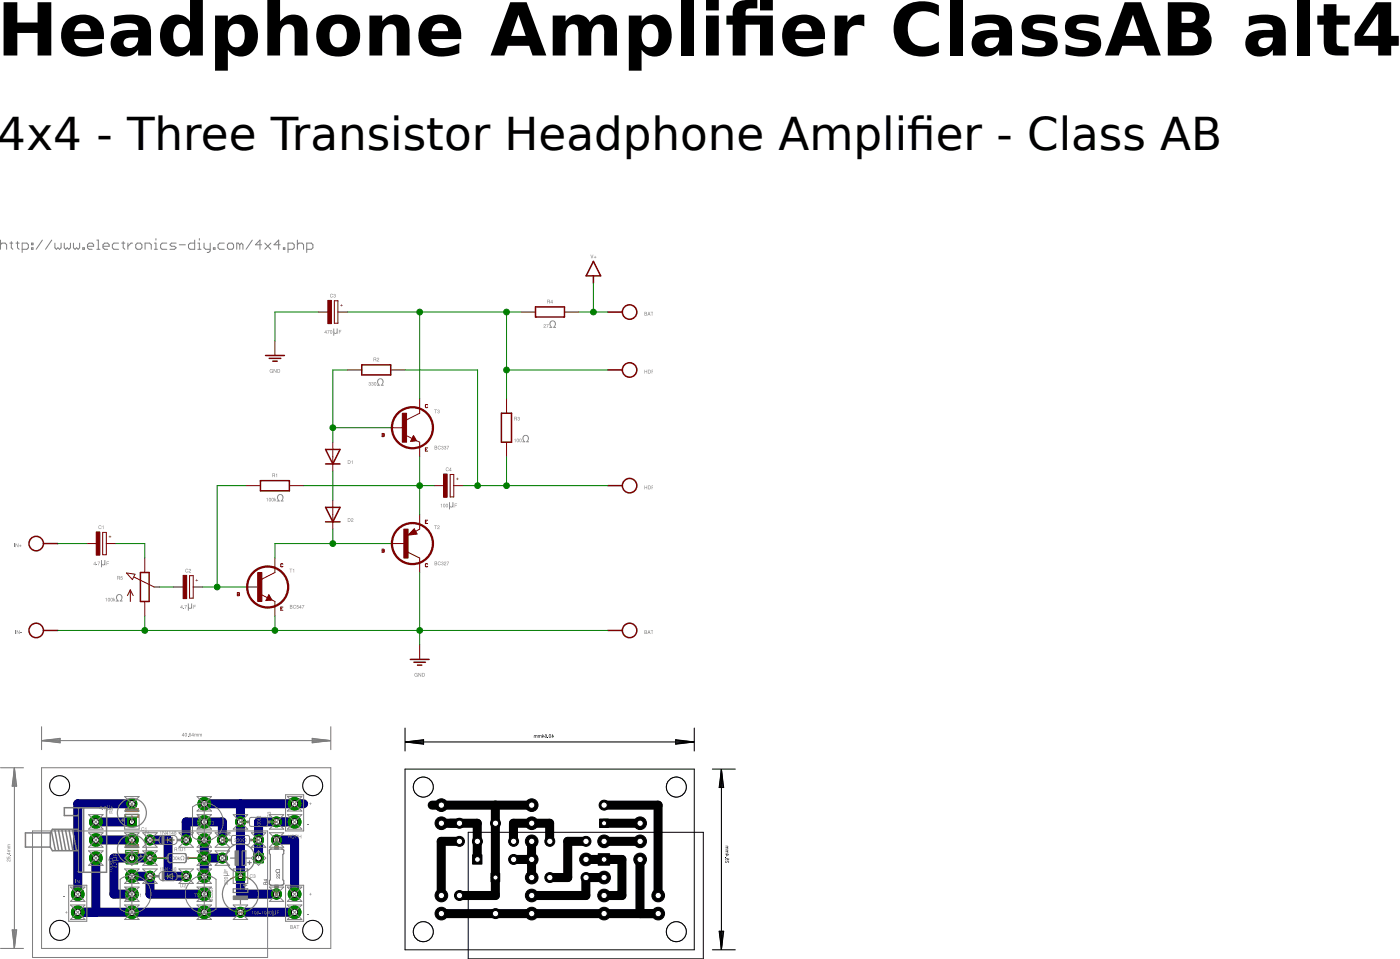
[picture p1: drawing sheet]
<?xml version="1.0" encoding="utf-8"?>
<!DOCTYPE eagle SYSTEM "eagle.dtd">
<eagle version="7.2.0">
<drawing>
<settings>
<setting alwaysvectorfont="no"/>
<setting verticaltext="up"/>
</settings>
<grid distance="0.1" unitdist="inch" unit="inch" style="lines" multiple="1" display="yes" altdistance="2" altunitdist="inch" altunit="inch"/>
<schematic xreflabel="%F%N/%S" xrefpart="/%S.%C%R">
<libraries>
<library name="t">
<symbols>
<symbol name="NPN">
<wire x1="2.54" y1="2.54" x2="0.0635" y2="1.30175" width="0.1524" layer="94"/>
<wire x1="1.4605" y1="-1.36525" x2="1.9685" y2="-2.25425" width="0.1524" layer="94"/>
<wire x1="1.9685" y1="-2.25425" x2="0.9525" y2="-2.38125" width="0.1524" layer="94"/>
<wire x1="0.9525" y1="-2.38125" x2="1.4605" y2="-1.36525" width="0.1524" layer="94"/>
<wire x1="2.54" y1="-2.54" x2="1.9685" y2="-2.25425" width="0.1524" layer="94"/>
<wire x1="1.9685" y1="-2.25425" x2="0.308" y2="-1.424" width="0.1524" layer="94"/>
<wire x1="1.2065" y1="-2.25425" x2="1.778" y2="-2.19075" width="0.3048" layer="94"/>
<wire x1="1.778" y1="-2.19075" x2="1.4605" y2="-1.61925" width="0.3048" layer="94"/>
<wire x1="1.4605" y1="-1.61925" x2="1.2065" y2="-2.12725" width="0.254" layer="94"/>
<wire x1="1.2065" y1="-2.12725" x2="1.5875" y2="-2.12725" width="0.254" layer="94"/>
<wire x1="1.5875" y1="-2.12725" x2="1.4605" y2="-1.87325" width="0.254" layer="94"/>
<text x="5.08" y="2.54" size="1.27" layer="95" ratio="10">&gt;NAME</text>
<text x="5.08" y="-2.54" size="1.27" layer="96" ratio="10" align="top-left">&gt;VALUE</text>
<rectangle x1="-0.508" y1="-2.54" x2="0.254" y2="2.54" layer="94"/>
<pin name="B" x="-2.54" y="0" visible="off" length="short" direction="pas" swaplevel="1"/>
<pin name="E" x="2.54" y="-5.08" visible="off" length="short" direction="pas" swaplevel="3" rot="R90"/>
<pin name="C" x="2.54" y="5.08" visible="off" length="short" direction="pas" swaplevel="2" rot="R270"/>
<circle x="1.27" y="0" radius="3.5921" width="0.381" layer="94"/>
<text x="3.81" y="-3.81" size="0.6096" layer="94" font="vector" align="center">E</text>
<text x="3.81" y="3.81" size="0.6096" layer="94" font="vector" align="center">C</text>
<text x="-3.81" y="-1.27" size="0.6096" layer="94" font="vector" align="center">B</text>
</symbol>
<symbol name="PNP">
<wire x1="2.0861" y1="1.6779" x2="1.5781" y2="2.5941" width="0.1524" layer="94"/>
<wire x1="1.5781" y1="2.5941" x2="0.5159" y2="1.478" width="0.1524" layer="94"/>
<wire x1="0.5159" y1="1.478" x2="2.0861" y2="1.6779" width="0.1524" layer="94"/>
<wire x1="2.54" y1="2.54" x2="1.808" y2="2.1239" width="0.1524" layer="94"/>
<wire x1="2.54" y1="-2.54" x2="0.508" y2="-1.524" width="0.1524" layer="94"/>
<wire x1="1.905" y1="1.778" x2="1.524" y2="2.413" width="0.254" layer="94"/>
<wire x1="1.524" y1="2.413" x2="0.762" y2="1.651" width="0.254" layer="94"/>
<wire x1="0.762" y1="1.651" x2="1.778" y2="1.778" width="0.254" layer="94"/>
<wire x1="1.778" y1="1.778" x2="1.524" y2="2.159" width="0.254" layer="94"/>
<wire x1="1.524" y1="2.159" x2="1.143" y2="1.905" width="0.254" layer="94"/>
<wire x1="1.143" y1="1.905" x2="1.524" y2="1.905" width="0.254" layer="94"/>
<text x="5.08" y="2.54" size="1.27" layer="95" ratio="10">&gt;NAME</text>
<text x="5.08" y="-2.54" size="1.27" layer="96" ratio="10" align="top-left">&gt;VALUE</text>
<rectangle x1="-0.254" y1="-2.54" x2="0.508" y2="2.54" layer="94"/>
<pin name="B" x="-2.54" y="0" visible="off" length="short" direction="pas"/>
<pin name="E" x="2.54" y="5.08" visible="off" length="short" direction="pas" rot="R270"/>
<pin name="C" x="2.54" y="-5.08" visible="off" length="short" direction="pas" rot="R90"/>
<circle x="1.27" y="0" radius="3.5921" width="0.381" layer="94"/>
<text x="3.81" y="-3.81" size="0.6096" layer="94" font="vector" align="center">C</text>
<text x="3.81" y="3.81" size="0.6096" layer="94" font="vector" align="center">E</text>
<text x="-3.81" y="-1.27" size="0.6096" layer="94" font="vector" align="center">B</text>
</symbol>
</symbols>
<devicesets>
<deviceset name="BC337" prefix="T">
<gates>
<gate name="1" symbol="NPN" x="-2.54" y="0"/>
</gates>
<devices>
<device name="CBE" package="TO92-CBE">
<connects>
<connect gate="1" pin="B" pad="2"/>
<connect gate="1" pin="C" pad="1"/>
<connect gate="1" pin="E" pad="3"/>
</connects>
<technologies>
<technology name=""/>
</technologies>
</device>
<device name="CBE-A" package="TO92-CBE-A">
<connects>
<connect gate="1" pin="B" pad="2"/>
<connect gate="1" pin="C" pad="1"/>
<connect gate="1" pin="E" pad="3"/>
</connects>
<technologies>
<technology name=""/>
</technologies>
</device>
</devices>
</deviceset>
<deviceset name="BC547" prefix="T" uservalue="yes">
<gates>
<gate name="1" symbol="NPN" x="0" y="0"/>
</gates>
<devices>
<device name="-TO92-CBE" package="TO92-CBE">
<connects>
<connect gate="1" pin="B" pad="2"/>
<connect gate="1" pin="C" pad="1"/>
<connect gate="1" pin="E" pad="3"/>
</connects>
<technologies>
<technology name=""/>
</technologies>
</device>
<device name="-A" package="TO92-CBE-A">
<connects>
<connect gate="1" pin="B" pad="2"/>
<connect gate="1" pin="C" pad="1"/>
<connect gate="1" pin="E" pad="3"/>
</connects>
<technologies>
<technology name=""/>
</technologies>
</device>
<device name="" package="TO92">
<connects>
<connect gate="1" pin="B" pad="2"/>
<connect gate="1" pin="C" pad="1"/>
<connect gate="1" pin="E" pad="3"/>
</connects>
<technologies>
<technology name=""/>
</technologies>
</device>
</devices>
</deviceset>
<deviceset name="BC327">
<gates>
<gate name="1" symbol="PNP" x="-2.54" y="0"/>
</gates>
<devices>
<device name="" package="TO92">
<connects>
<connect gate="1" pin="B" pad="2"/>
<connect gate="1" pin="C" pad="1"/>
<connect gate="1" pin="E" pad="3"/>
</connects>
<technologies>
<technology name=""/>
</technologies>
</device>
</devices>
</deviceset>
</devicesets>
</library>
<library name="d">
<symbols>
<symbol name="D">
<pin name="A" x="0" y="-2.54" visible="off" length="short" direction="pas" rot="R90"/>
<pin name="C" x="0" y="2.54" visible="off" length="short" direction="pas" rot="R270"/>
<text x="-2.54" y="0" size="1.27" layer="95" align="bottom-right">&gt;NAME</text>
<text x="-2.54" y="-2.286" size="1.27" layer="96" align="bottom-right">&gt;VALUE</text>
<wire x1="1.27" y1="-1.27" x2="0" y2="1.27" width="0.254" layer="94"/>
<wire x1="0" y1="1.27" x2="-1.27" y2="-1.27" width="0.254" layer="94"/>
<wire x1="-1.27" y1="1.27" x2="0" y2="1.27" width="0.254" layer="94"/>
<wire x1="-1.27" y1="-1.27" x2="1.27" y2="-1.27" width="0.254" layer="94"/>
<wire x1="0" y1="1.27" x2="1.27" y2="1.27" width="0.254" layer="94"/>
</symbol>
</symbols>
<devicesets>
<deviceset name="1N4148" prefix="D">
<gates>
<gate name="1" symbol="D" x="0" y="0"/>
</gates>
<devices>
<device name="35-7" package="DO35-7">
<connects>
<connect gate="1" pin="A" pad="A"/>
<connect gate="1" pin="C" pad="C"/>
</connects>
<technologies>
<technology name=""/>
</technologies>
</device>
<device name="35-10" package="DO35-10">
<connects>
<connect gate="1" pin="A" pad="A"/>
<connect gate="1" pin="C" pad="C"/>
</connects>
<technologies>
<technology name=""/>
</technologies>
</device>
<device name="35-2.54" package="DO35-2_54">
<connects>
<connect gate="1" pin="A" pad="A"/>
<connect gate="1" pin="C" pad="C"/>
</connects>
<technologies>
<technology name=""/>
</technologies>
</device>
<device name="35-2.54A" package="DO35-2_54A">
<connects>
<connect gate="1" pin="A" pad="A"/>
<connect gate="1" pin="C" pad="C"/>
</connects>
<technologies>
<technology name=""/>
</technologies>
</device>
<device name="34-12" package="DO34-12">
<connects>
<connect gate="1" pin="A" pad="A"/>
<connect gate="1" pin="C" pad="C"/>
</connects>
<technologies>
<technology name=""/>
</technologies>
</device>
<device name="34-5" package="DO34-5">
<connects>
<connect gate="1" pin="A" pad="A"/>
<connect gate="1" pin="C" pad="C"/>
</connects>
<technologies>
<technology name=""/>
</technologies>
</device>
<device name="34-7" package="DO34-7">
<connects>
<connect gate="1" pin="A" pad="A"/>
<connect gate="1" pin="C" pad="C"/>
</connects>
<technologies>
<technology name=""/>
</technologies>
</device>
<device name="34-2,5" package="DO34-2,5">
<connects>
<connect gate="1" pin="A" pad="A"/>
<connect gate="1" pin="C" pad="C"/>
</connects>
<technologies>
<technology name=""/>
</technologies>
</device>
<device name="34-2,5-A" package="DO34-2,5-A">
<connects>
<connect gate="1" pin="A" pad="A"/>
<connect gate="1" pin="C" pad="C"/>
</connects>
<technologies>
<technology name=""/>
</technologies>
</device>
<device name="34-10" package="DO34-10">
<connects>
<connect gate="1" pin="A" pad="A"/>
<connect gate="1" pin="C" pad="C"/>
</connects>
<technologies>
<technology name=""/>
</technologies>
</device>
<device name="34-7V" package="DO34-7V">
<connects>
<connect gate="1" pin="A" pad="A"/>
<connect gate="1" pin="C" pad="C"/>
</connects>
<technologies>
<technology name=""/>
</technologies>
</device>
<device name="34-5V" package="DO34-5V">
<connects>
<connect gate="1" pin="A" pad="A"/>
<connect gate="1" pin="C" pad="C"/>
</connects>
<technologies>
<technology name=""/>
</technologies>
</device>
<device name="34-10V" package="DO34-10V">
<connects>
<connect gate="1" pin="A" pad="A"/>
<connect gate="1" pin="C" pad="C"/>
</connects>
<technologies>
<technology name=""/>
</technologies>
</device>
<device name="34-12V" package="DO34-12V">
<connects>
<connect gate="1" pin="A" pad="A"/>
<connect gate="1" pin="C" pad="C"/>
</connects>
<technologies>
<technology name=""/>
</technologies>
</device>
<device name="OA79" package="OA79-18">
<connects>
<connect gate="1" pin="A" pad="A"/>
<connect gate="1" pin="C" pad="C"/>
</connects>
<technologies>
<technology name=""/>
</technologies>
</device>
<device name="-7-10" package="DO7-10">
<connects>
<connect gate="1" pin="A" pad="A"/>
<connect gate="1" pin="C" pad="C"/>
</connects>
<technologies>
<technology name=""/>
</technologies>
</device>
<device name="-7-7" package="DO7-7">
<connects>
<connect gate="1" pin="A" pad="A"/>
<connect gate="1" pin="C" pad="C"/>
</connects>
<technologies>
<technology name=""/>
</technologies>
</device>
<device name="-7-5" package="DO7-5">
<connects>
<connect gate="1" pin="A" pad="A"/>
<connect gate="1" pin="C" pad="C"/>
</connects>
<technologies>
<technology name=""/>
</technologies>
</device>
<device name="-34-18" package="DO34-18">
<connects>
<connect gate="1" pin="A" pad="A"/>
<connect gate="1" pin="C" pad="C"/>
</connects>
<technologies>
<technology name=""/>
</technologies>
</device>
<device name="34-20" package="DO34-15">
<connects>
<connect gate="1" pin="A" pad="A"/>
<connect gate="1" pin="C" pad="C"/>
</connects>
<technologies>
<technology name=""/>
</technologies>
</device>
</devices>
</deviceset>
</devicesets>
</library>
<library name="r">
<symbols>
<symbol name="R-1">
<text x="0" y="1.4986" size="1.27" layer="95" align="bottom-center">&gt;NAME</text>
<pin name="2" x="5.08" y="0" visible="off" length="short" direction="pas" swaplevel="1" rot="R180"/>
<pin name="1" x="-5.08" y="0" visible="off" length="short" direction="pas" swaplevel="1"/>
<wire x1="-2.54" y1="-0.889" x2="2.54" y2="-0.889" width="0.254" layer="94"/>
<wire x1="2.54" y1="0.889" x2="-2.54" y2="0.889" width="0.254" layer="94"/>
<wire x1="2.54" y1="-0.889" x2="2.54" y2="0.889" width="0.254" layer="94"/>
<wire x1="-2.54" y1="-0.889" x2="-2.54" y2="0.889" width="0.254" layer="94"/>
<text x="0" y="-1.4986" size="1.27" layer="96" rot="R180" align="bottom-center">&gt;VALUE</text>
</symbol>
<symbol name="R">
<pin name="1" x="0" y="5.08" visible="off" length="short" direction="pas" swaplevel="1" rot="R270"/>
<pin name="2" x="0" y="-5.08" visible="off" length="short" direction="pas" swaplevel="1" rot="R90"/>
<wire x1="0.889" y1="-2.54" x2="0.889" y2="2.54" width="0.254" layer="94"/>
<wire x1="-0.889" y1="2.54" x2="-0.889" y2="-2.54" width="0.254" layer="94"/>
<wire x1="0.889" y1="2.54" x2="-0.889" y2="2.54" width="0.254" layer="94"/>
<wire x1="0.889" y1="-2.54" x2="-0.889" y2="-2.54" width="0.254" layer="94"/>
<text x="-1.27" y="1.27" size="1.27" layer="95" align="bottom-right">&gt;NAME</text>
<text x="-1.27" y="-1.27" size="1.27" layer="96" align="top-right">&gt;VALUE</text>
</symbol>
<symbol name="POT">
<wire x1="-0.762" y1="2.54" x2="-0.762" y2="-2.54" width="0.254" layer="94"/>
<wire x1="0.762" y1="-2.54" x2="0.762" y2="2.54" width="0.254" layer="94"/>
<wire x1="2.54" y1="0" x2="1.651" y2="0" width="0.1524" layer="94"/>
<wire x1="0.762" y1="2.54" x2="-0.762" y2="2.54" width="0.254" layer="94"/>
<wire x1="-0.762" y1="-2.54" x2="0.762" y2="-2.54" width="0.254" layer="94"/>
<wire x1="-2.54" y1="-2.54" x2="-2.54" y2="-0.508" width="0.1524" layer="94"/>
<wire x1="-2.54" y1="-0.508" x2="-3.048" y2="-1.524" width="0.1524" layer="94"/>
<wire x1="-2.54" y1="-0.508" x2="-2.032" y2="-1.524" width="0.1524" layer="94"/>
<text x="2.54" y="2.54" size="1.27" layer="95" align="top-left">&gt;NAME</text>
<text x="2.54" y="-2.54" size="1.27" layer="96">&gt;VALUE</text>
<pin name="A" x="0" y="-5.08" visible="off" length="short" direction="pas" rot="R90"/>
<pin name="E" x="0" y="5.08" visible="off" length="short" direction="pas" rot="R270"/>
<pin name="S" x="2.54" y="0" visible="off" length="point" direction="pas" rot="R180"/>
<wire x1="1.651" y1="0" x2="-1.8796" y2="1.7526" width="0.1524" layer="94"/>
<wire x1="-2.1597" y1="1.2939" x2="-3.1989" y2="2.4495" width="0.1524" layer="94"/>
<wire x1="-3.1989" y1="2.4495" x2="-1.7018" y2="2.2352" width="0.1524" layer="94"/>
<wire x1="-2.1597" y1="1.2939" x2="-1.7018" y2="2.2352" width="0.1524" layer="94"/>
</symbol>
</symbols>
<devicesets>
<deviceset name="R-H" prefix="R" uservalue="yes">
<gates>
<gate name="1" symbol="R-1" x="0" y="0"/>
</gates>
<devices>
<device name="0202/10" package="0202/10">
<connects>
<connect gate="1" pin="1" pad="1"/>
<connect gate="1" pin="2" pad="2"/>
</connects>
<technologies>
<technology name=""/>
</technologies>
</device>
<device name="0202/10-V" package="0202/10-V">
<connects>
<connect gate="1" pin="1" pad="1"/>
<connect gate="1" pin="2" pad="2"/>
</connects>
<technologies>
<technology name=""/>
</technologies>
</device>
<device name="0202/12" package="0202/12">
<connects>
<connect gate="1" pin="1" pad="1"/>
<connect gate="1" pin="2" pad="2"/>
</connects>
<technologies>
<technology name=""/>
</technologies>
</device>
<device name="0202/15" package="0202/15">
<connects>
<connect gate="1" pin="1" pad="1"/>
<connect gate="1" pin="2" pad="2"/>
</connects>
<technologies>
<technology name=""/>
</technologies>
</device>
<device name="0204/10" package="0204/10">
<connects>
<connect gate="1" pin="1" pad="1"/>
<connect gate="1" pin="2" pad="2"/>
</connects>
<technologies>
<technology name=""/>
</technologies>
</device>
<device name="0204/10-V" package="0204/10-V">
<connects>
<connect gate="1" pin="1" pad="1"/>
<connect gate="1" pin="2" pad="2"/>
</connects>
<technologies>
<technology name=""/>
</technologies>
</device>
<device name="0204/7" package="0204/7">
<connects>
<connect gate="1" pin="1" pad="1"/>
<connect gate="1" pin="2" pad="2"/>
</connects>
<technologies>
<technology name=""/>
</technologies>
</device>
<device name="0204/7-V" package="0204/7-V">
<connects>
<connect gate="1" pin="1" pad="1"/>
<connect gate="1" pin="2" pad="2"/>
</connects>
<technologies>
<technology name=""/>
</technologies>
</device>
<device name="0202/7-V" package="0202/7-V">
<connects>
<connect gate="1" pin="1" pad="1"/>
<connect gate="1" pin="2" pad="2"/>
</connects>
<technologies>
<technology name=""/>
</technologies>
</device>
<device name="0202/5" package="0202/5">
<connects>
<connect gate="1" pin="1" pad="1"/>
<connect gate="1" pin="2" pad="2"/>
</connects>
<technologies>
<technology name=""/>
</technologies>
</device>
<device name="0202/5-V" package="0202/5-V">
<connects>
<connect gate="1" pin="1" pad="1"/>
<connect gate="1" pin="2" pad="2"/>
</connects>
<technologies>
<technology name=""/>
</technologies>
</device>
<device name="0202/7" package="0202/7">
<connects>
<connect gate="1" pin="1" pad="1"/>
<connect gate="1" pin="2" pad="2"/>
</connects>
<technologies>
<technology name=""/>
</technologies>
</device>
<device name="0204/2-V" package="0204V">
<connects>
<connect gate="1" pin="1" pad="1"/>
<connect gate="1" pin="2" pad="2"/>
</connects>
<technologies>
<technology name=""/>
</technologies>
</device>
<device name="-V" package="0204V">
<connects>
<connect gate="1" pin="1" pad="1"/>
<connect gate="1" pin="2" pad="2"/>
</connects>
<technologies>
<technology name=""/>
</technologies>
</device>
<device name="-V-X" package="0204V">
<connects>
<connect gate="1" pin="1" pad="2"/>
<connect gate="1" pin="2" pad="1"/>
</connects>
<technologies>
<technology name=""/>
</technologies>
</device>
</devices>
</deviceset>
<deviceset name="R" prefix="R" uservalue="yes">
<gates>
<gate name="1" symbol="R" x="0" y="0"/>
</gates>
<devices>
<device name="0204/5" package="0204/5">
<connects>
<connect gate="1" pin="1" pad="2"/>
<connect gate="1" pin="2" pad="1"/>
</connects>
<technologies>
<technology name=""/>
</technologies>
</device>
<device name="0204/7" package="0204/7">
<connects>
<connect gate="1" pin="1" pad="2"/>
<connect gate="1" pin="2" pad="1"/>
</connects>
<technologies>
<technology name=""/>
</technologies>
</device>
<device name="0204V" package="0204V">
<connects>
<connect gate="1" pin="1" pad="2"/>
<connect gate="1" pin="2" pad="1"/>
</connects>
<technologies>
<technology name=""/>
</technologies>
</device>
<device name="0207/10" package="0207/10">
<connects>
<connect gate="1" pin="1" pad="2"/>
<connect gate="1" pin="2" pad="1"/>
</connects>
<technologies>
<technology name=""/>
</technologies>
</device>
<device name="0207/12" package="0207/12">
<connects>
<connect gate="1" pin="1" pad="2"/>
<connect gate="1" pin="2" pad="1"/>
</connects>
<technologies>
<technology name=""/>
</technologies>
</device>
<device name="0207/15" package="0207/15">
<connects>
<connect gate="1" pin="1" pad="2"/>
<connect gate="1" pin="2" pad="1"/>
</connects>
<technologies>
<technology name=""/>
</technologies>
</device>
<device name="0207/2V" package="0207/2V">
<connects>
<connect gate="1" pin="1" pad="2"/>
<connect gate="1" pin="2" pad="1"/>
</connects>
<technologies>
<technology name=""/>
</technologies>
</device>
<device name="0207/5V" package="0207/5V">
<connects>
<connect gate="1" pin="1" pad="2"/>
<connect gate="1" pin="2" pad="1"/>
</connects>
<technologies>
<technology name=""/>
</technologies>
</device>
<device name="0207/7" package="0207/7">
<connects>
<connect gate="1" pin="1" pad="2"/>
<connect gate="1" pin="2" pad="1"/>
</connects>
<technologies>
<technology name=""/>
</technologies>
</device>
<device name="0204/10" package="0204/10">
<connects>
<connect gate="1" pin="1" pad="2"/>
<connect gate="1" pin="2" pad="1"/>
</connects>
<technologies>
<technology name=""/>
</technologies>
</device>
<device name="0204/12" package="0204/12">
<connects>
<connect gate="1" pin="1" pad="2"/>
<connect gate="1" pin="2" pad="1"/>
</connects>
<technologies>
<technology name=""/>
</technologies>
</device>
<device name="0204/15" package="0204/15">
<connects>
<connect gate="1" pin="1" pad="2"/>
<connect gate="1" pin="2" pad="1"/>
</connects>
<technologies>
<technology name=""/>
</technologies>
</device>
<device name="0204/2V" package="0204/2V">
<connects>
<connect gate="1" pin="1" pad="2"/>
<connect gate="1" pin="2" pad="1"/>
</connects>
<technologies>
<technology name=""/>
</technologies>
</device>
<device name="0202/2V" package="0202/2V">
<connects>
<connect gate="1" pin="1" pad="2"/>
<connect gate="1" pin="2" pad="1"/>
</connects>
<technologies>
<technology name=""/>
</technologies>
</device>
<device name="0202/5" package="0202/5">
<connects>
<connect gate="1" pin="1" pad="2"/>
<connect gate="1" pin="2" pad="1"/>
</connects>
<technologies>
<technology name=""/>
</technologies>
</device>
<device name="0202/7" package="0202/7">
<connects>
<connect gate="1" pin="1" pad="2"/>
<connect gate="1" pin="2" pad="1"/>
</connects>
<technologies>
<technology name=""/>
</technologies>
</device>
<device name="0202/10" package="0202/10">
<connects>
<connect gate="1" pin="1" pad="2"/>
<connect gate="1" pin="2" pad="1"/>
</connects>
<technologies>
<technology name=""/>
</technologies>
</device>
<device name="0202V" package="0202V">
<connects>
<connect gate="1" pin="1" pad="2"/>
<connect gate="1" pin="2" pad="1"/>
</connects>
<technologies>
<technology name=""/>
</technologies>
</device>
<device name="0202/12" package="0202/12">
<connects>
<connect gate="1" pin="1" pad="2"/>
<connect gate="1" pin="2" pad="1"/>
</connects>
<technologies>
<technology name=""/>
</technologies>
</device>
<device name="0202/15" package="0202/15">
<connects>
<connect gate="1" pin="1" pad="2"/>
<connect gate="1" pin="2" pad="1"/>
</connects>
<technologies>
<technology name=""/>
</technologies>
</device>
<device name="0202/7-V" package="0202/7-V">
<connects>
<connect gate="1" pin="1" pad="2"/>
<connect gate="1" pin="2" pad="1"/>
</connects>
<technologies>
<technology name=""/>
</technologies>
</device>
<device name="0202/5-V" package="0202/5-V">
<connects>
<connect gate="1" pin="1" pad="2"/>
<connect gate="1" pin="2" pad="1"/>
</connects>
<technologies>
<technology name=""/>
</technologies>
</device>
<device name="0202/10-V" package="0202/10-V">
<connects>
<connect gate="1" pin="1" pad="2"/>
<connect gate="1" pin="2" pad="1"/>
</connects>
<technologies>
<technology name=""/>
</technologies>
</device>
<device name="0204/7-V" package="0204/7-V">
<connects>
<connect gate="1" pin="1" pad="2"/>
<connect gate="1" pin="2" pad="1"/>
</connects>
<technologies>
<technology name=""/>
</technologies>
</device>
<device name="0204/10-V" package="0204/10-V">
<connects>
<connect gate="1" pin="1" pad="1"/>
<connect gate="1" pin="2" pad="2"/>
</connects>
<technologies>
<technology name=""/>
</technologies>
</device>
<device name="0204/12-V" package="0204/12-V">
<connects>
<connect gate="1" pin="1" pad="2"/>
<connect gate="1" pin="2" pad="1"/>
</connects>
<technologies>
<technology name=""/>
</technologies>
</device>
</devices>
</deviceset>
<deviceset name="POT" prefix="R" uservalue="yes">
<gates>
<gate name="1" symbol="POT" x="0" y="0"/>
</gates>
<devices>
<device name="" package="POT">
<connects>
<connect gate="1" pin="A" pad="1"/>
<connect gate="1" pin="E" pad="3"/>
<connect gate="1" pin="S" pad="2"/>
</connects>
<technologies>
<technology name=""/>
</technologies>
</device>
<device name="-V" package="POT-V">
<connects>
<connect gate="1" pin="A" pad="A"/>
<connect gate="1" pin="E" pad="E"/>
<connect gate="1" pin="S" pad="S"/>
</connects>
<technologies>
<technology name=""/>
</technologies>
</device>
<device name="-P5" package="POT-P5">
<connects>
<connect gate="1" pin="A" pad="A"/>
<connect gate="1" pin="E" pad="E"/>
<connect gate="1" pin="S" pad="S"/>
</connects>
<technologies>
<technology name=""/>
</technologies>
</device>
<device name="-3P" package="CONN-3P">
<connects>
<connect gate="1" pin="A" pad="1"/>
<connect gate="1" pin="E" pad="3"/>
<connect gate="1" pin="S" pad="2"/>
</connects>
<technologies>
<technology name=""/>
</technologies>
</device>
</devices>
</deviceset>
</devicesets>
</library>
<library name="c">
<symbols>
<symbol name="CPOL">
<text x="-2.54" y="1.27" size="1.27" layer="95" align="bottom-right">&gt;NAME</text>
<text x="-0.9525" y="1.27" size="1.27" layer="94" rot="R90">+</text>
<text x="-2.54" y="-1.27" size="1.27" layer="96" align="top-right">&gt;VALUE</text>
<pin name="-" x="0" y="-2.54" visible="off" length="point" direction="pas" rot="R90"/>
<pin name="+" x="0" y="2.54" visible="off" length="point" direction="pas" rot="R270"/>
<wire x1="0" y1="-2.54" x2="0" y2="-0.762" width="0.1524" layer="94"/>
<wire x1="0" y1="2.54" x2="0" y2="0.889" width="0.1524" layer="94"/>
<rectangle x1="-2.032" y1="-0.889" x2="2.032" y2="-0.254" layer="94"/>
<wire x1="-1.9685" y1="0.889" x2="-1.9685" y2="0.254" width="0.127" layer="94"/>
<wire x1="-1.9685" y1="0.254" x2="1.9685" y2="0.254" width="0.127" layer="94"/>
<wire x1="1.9685" y1="0.254" x2="1.9685" y2="0.889" width="0.127" layer="94"/>
<wire x1="1.9685" y1="0.889" x2="0" y2="0.889" width="0.127" layer="94"/>
<wire x1="0" y1="0.889" x2="-1.9685" y2="0.889" width="0.127" layer="94"/>
</symbol>
</symbols>
<devicesets>
<deviceset name="CPOL" prefix="C" uservalue="yes">
<gates>
<gate name="1" symbol="CPOL" x="0" y="0"/>
</gates>
<devices>
<device name="E15-5AXIAL" package="E15-5">
<connects>
<connect gate="1" pin="+" pad="+"/>
<connect gate="1" pin="-" pad="-"/>
</connects>
<technologies>
<technology name=""/>
</technologies>
</device>
<device name="E15-6AXIAL" package="E15-6">
<connects>
<connect gate="1" pin="+" pad="+"/>
<connect gate="1" pin="-" pad="-"/>
</connects>
<technologies>
<technology name=""/>
</technologies>
</device>
<device name="E15-9AXIAL" package="E15-9">
<connects>
<connect gate="1" pin="+" pad="+"/>
<connect gate="1" pin="-" pad="-"/>
</connects>
<technologies>
<technology name=""/>
</technologies>
</device>
<device name="E2.5-4R" package="E2,5-4R">
<connects>
<connect gate="1" pin="+" pad="+"/>
<connect gate="1" pin="-" pad="-"/>
</connects>
<technologies>
<technology name=""/>
</technologies>
</device>
<device name="E2.5-5" package="E2,5-5">
<connects>
<connect gate="1" pin="+" pad="+"/>
<connect gate="1" pin="-" pad="-"/>
</connects>
<technologies>
<technology name=""/>
</technologies>
</device>
<device name="E2.5-6" package="E2,5-6">
<connects>
<connect gate="1" pin="+" pad="+"/>
<connect gate="1" pin="-" pad="-"/>
</connects>
<technologies>
<technology name=""/>
</technologies>
</device>
<device name="E2.5-7" package="E2,5-7">
<connects>
<connect gate="1" pin="+" pad="+"/>
<connect gate="1" pin="-" pad="-"/>
</connects>
<technologies>
<technology name=""/>
</technologies>
</device>
<device name="E2.5-4V" package="E2,5RE">
<connects>
<connect gate="1" pin="+" pad="+"/>
<connect gate="1" pin="-" pad="-"/>
</connects>
<technologies>
<technology name=""/>
</technologies>
</device>
<device name="E25-10AXIAL" package="E25-10">
<connects>
<connect gate="1" pin="+" pad="+"/>
<connect gate="1" pin="-" pad="-"/>
</connects>
<technologies>
<technology name=""/>
</technologies>
</device>
<device name="E25-9AXIAL" package="E25-9">
<connects>
<connect gate="1" pin="+" pad="+"/>
<connect gate="1" pin="-" pad="-"/>
</connects>
<technologies>
<technology name=""/>
</technologies>
</device>
<device name="E30-10AXIAL" package="E30-10">
<connects>
<connect gate="1" pin="+" pad="+"/>
<connect gate="1" pin="-" pad="-"/>
</connects>
<technologies>
<technology name=""/>
</technologies>
</device>
<device name="E30-12AXIAL" package="E30-12">
<connects>
<connect gate="1" pin="+" pad="+"/>
<connect gate="1" pin="-" pad="-"/>
</connects>
<technologies>
<technology name=""/>
</technologies>
</device>
<device name="E30-16AXIAL" package="E30-16">
<connects>
<connect gate="1" pin="+" pad="+"/>
<connect gate="1" pin="-" pad="-"/>
</connects>
<technologies>
<technology name=""/>
</technologies>
</device>
<device name="E35-12AXIAL" package="E35-12">
<connects>
<connect gate="1" pin="+" pad="+"/>
<connect gate="1" pin="-" pad="-"/>
</connects>
<technologies>
<technology name=""/>
</technologies>
</device>
<device name="E35-14AXIAL" package="E35-14">
<connects>
<connect gate="1" pin="+" pad="+"/>
<connect gate="1" pin="-" pad="-"/>
</connects>
<technologies>
<technology name=""/>
</technologies>
</device>
<device name="E35-16AXIAL" package="E35-16">
<connects>
<connect gate="1" pin="+" pad="+"/>
<connect gate="1" pin="-" pad="-"/>
</connects>
<technologies>
<technology name=""/>
</technologies>
</device>
<device name="E35-18AXIAL" package="E35-18">
<connects>
<connect gate="1" pin="+" pad="+"/>
<connect gate="1" pin="-" pad="-"/>
</connects>
<technologies>
<technology name=""/>
</technologies>
</device>
<device name="E45-16AXIAL" package="E45-16">
<connects>
<connect gate="1" pin="+" pad="+"/>
<connect gate="1" pin="-" pad="-"/>
</connects>
<technologies>
<technology name=""/>
</technologies>
</device>
<device name="E45-18AXIAL" package="E45-18">
<connects>
<connect gate="1" pin="+" pad="+"/>
<connect gate="1" pin="-" pad="-"/>
</connects>
<technologies>
<technology name=""/>
</technologies>
</device>
<device name="E45-21AXIAL" package="E45-21">
<connects>
<connect gate="1" pin="+" pad="+"/>
<connect gate="1" pin="-" pad="-"/>
</connects>
<technologies>
<technology name=""/>
</technologies>
</device>
<device name="E45-22AXIAL" package="E45-22">
<connects>
<connect gate="1" pin="+" pad="+"/>
<connect gate="1" pin="-" pad="-"/>
</connects>
<technologies>
<technology name=""/>
</technologies>
</device>
<device name="E45-25AXIAL" package="E45-25">
<connects>
<connect gate="1" pin="+" pad="+"/>
<connect gate="1" pin="-" pad="-"/>
</connects>
<technologies>
<technology name=""/>
</technologies>
</device>
<device name="E5-10.5" package="E5-10,5">
<connects>
<connect gate="1" pin="+" pad="+"/>
<connect gate="1" pin="-" pad="-"/>
</connects>
<technologies>
<technology name=""/>
</technologies>
</device>
<device name="E5-13" package="E5-13">
<connects>
<connect gate="1" pin="+" pad="+"/>
<connect gate="1" pin="-" pad="-"/>
</connects>
<technologies>
<technology name=""/>
</technologies>
</device>
<device name="E5-4" package="E5-4">
<connects>
<connect gate="1" pin="+" pad="+"/>
<connect gate="1" pin="-" pad="-"/>
</connects>
<technologies>
<technology name=""/>
</technologies>
</device>
<device name="E5-5" package="E5-5">
<connects>
<connect gate="1" pin="+" pad="+"/>
<connect gate="1" pin="-" pad="-"/>
</connects>
<technologies>
<technology name=""/>
</technologies>
</device>
<device name="E5-6" package="E5-6">
<connects>
<connect gate="1" pin="+" pad="+"/>
<connect gate="1" pin="-" pad="-"/>
</connects>
<technologies>
<technology name=""/>
</technologies>
</device>
<device name="E5-8.5" package="E5-8,5">
<connects>
<connect gate="1" pin="+" pad="+"/>
<connect gate="1" pin="-" pad="-"/>
</connects>
<technologies>
<technology name=""/>
</technologies>
</device>
<device name="E50-25AXIAL" package="E50-25">
<connects>
<connect gate="1" pin="+" pad="+"/>
<connect gate="1" pin="-" pad="-"/>
</connects>
<technologies>
<technology name=""/>
</technologies>
</device>
<device name="E50-30AXIAL" package="E50-30">
<connects>
<connect gate="1" pin="+" pad="+"/>
<connect gate="1" pin="-" pad="-"/>
</connects>
<technologies>
<technology name=""/>
</technologies>
</device>
<device name="E55-25AXIAL" package="E55-25">
<connects>
<connect gate="1" pin="+" pad="+"/>
<connect gate="1" pin="-" pad="-"/>
</connects>
<technologies>
<technology name=""/>
</technologies>
</device>
<device name="E55-30AXIAL" package="E55-30">
<connects>
<connect gate="1" pin="+" pad="+"/>
<connect gate="1" pin="-" pad="-"/>
</connects>
<technologies>
<technology name=""/>
</technologies>
</device>
<device name="E5-9VAXIAL" package="E5R">
<connects>
<connect gate="1" pin="+" pad="+"/>
<connect gate="1" pin="-" pad="-"/>
</connects>
<technologies>
<technology name=""/>
</technologies>
</device>
<device name="E7.5-16" package="E7,5-16">
<connects>
<connect gate="1" pin="+" pad="+"/>
<connect gate="1" pin="-" pad="-"/>
</connects>
<technologies>
<technology name=""/>
</technologies>
</device>
<device name="E7.5-18" package="E7,5-18">
<connects>
<connect gate="1" pin="+" pad="+"/>
<connect gate="1" pin="-" pad="-"/>
</connects>
<technologies>
<technology name=""/>
</technologies>
</device>
<device name="E2,5-6E" package="E2,5-6E">
<connects>
<connect gate="1" pin="+" pad="+"/>
<connect gate="1" pin="-" pad="-"/>
</connects>
<technologies>
<technology name=""/>
</technologies>
</device>
<device name="E2,5-4" package="E2,5-4">
<connects>
<connect gate="1" pin="+" pad="+"/>
<connect gate="1" pin="-" pad="-"/>
</connects>
<technologies>
<technology name=""/>
</technologies>
</device>
<device name="E2,5-3" package="E2,5-3">
<connects>
<connect gate="1" pin="+" pad="+"/>
<connect gate="1" pin="-" pad="-"/>
</connects>
<technologies>
<technology name=""/>
</technologies>
</device>
<device name="E2,5-4/V" package="E2.5-4/V">
<connects>
<connect gate="1" pin="+" pad="+"/>
<connect gate="1" pin="-" pad="-"/>
</connects>
<technologies>
<technology name=""/>
</technologies>
</device>
<device name="E2,5-5/V" package="E2,5-5/V">
<connects>
<connect gate="1" pin="+" pad="+"/>
<connect gate="1" pin="-" pad="-"/>
</connects>
<technologies>
<technology name=""/>
</technologies>
</device>
<device name="E5-5/V" package="E5-5/V">
<connects>
<connect gate="1" pin="+" pad="+"/>
<connect gate="1" pin="-" pad="-"/>
</connects>
<technologies>
<technology name=""/>
</technologies>
</device>
<device name="E5-4-R45" package="E5-4-R45">
<connects>
<connect gate="1" pin="+" pad="+"/>
<connect gate="1" pin="-" pad="-"/>
</connects>
<technologies>
<technology name=""/>
</technologies>
</device>
</devices>
</deviceset>
</devicesets>
</library>
<library name="pad">
<symbols>
<symbol name="GND">
<wire x1="-1.651" y1="0" x2="1.651" y2="0" width="0.254" layer="94"/>
<text x="0" y="-1.778" size="1.27" layer="96" align="top-center">&gt;VALUE</text>
<pin name="GND" x="0" y="2.54" visible="off" length="short" direction="sup" rot="R270"/>
<wire x1="-1.016" y1="-0.508" x2="1.016" y2="-0.508" width="0.254" layer="94"/>
<wire x1="-0.381" y1="-1.016" x2="0.381" y2="-1.016" width="0.254" layer="94"/>
</symbol>
<symbol name="SPAD">
<pin name="P$1" x="0" y="0" visible="off" length="point" direction="pas" function="dot"/>
<wire x1="0" y1="0" x2="-2.54" y2="0" width="0.254" layer="94"/>
<circle x="-3.81" y="0" radius="1.27" width="0.254" layer="94"/>
<text x="-6.35" y="0" size="1.27" layer="95" align="center-right">&gt;NAME</text>
</symbol>
<symbol name="V+">
<text x="0" y="4.318" size="1.27" layer="96" align="bottom-center">&gt;VALUE</text>
<pin name="+12V" x="0" y="0" visible="off" length="point" direction="sup" rot="R90"/>
<wire x1="0" y1="3.81" x2="-1.27" y2="1.27" width="0.254" layer="94"/>
<wire x1="-1.27" y1="1.27" x2="0" y2="1.27" width="0.254" layer="94"/>
<wire x1="0" y1="1.27" x2="1.27" y2="1.27" width="0.254" layer="94"/>
<wire x1="1.27" y1="1.27" x2="0" y2="3.81" width="0.254" layer="94"/>
<wire x1="0" y1="1.27" x2="0" y2="0" width="0.254" layer="94"/>
</symbol>
</symbols>
<devicesets>
<deviceset name="GND" prefix="S">
<gates>
<gate name="1" symbol="GND" x="0" y="0"/>
</gates>
<devices>
<device name="">
<technologies>
<technology name=""/>
</technologies>
</device>
</devices>
</deviceset>
<deviceset name="SPAD+-" prefix="J">
<gates>
<gate name="-" symbol="SPAD" x="0" y="-2.54"/>
<gate name="+" symbol="SPAD" x="0" y="2.54"/>
</gates>
<devices>
<device name="+-" package="SPAD+-">
<connects>
<connect gate="+" pin="P$1" pad="2"/>
<connect gate="-" pin="P$1" pad="1"/>
</connects>
<technologies>
<technology name=""/>
</technologies>
</device>
<device name="-+" package="SPAD-+">
<connects>
<connect gate="+" pin="P$1" pad="2"/>
<connect gate="-" pin="P$1" pad="1"/>
</connects>
<technologies>
<technology name=""/>
</technologies>
</device>
</devices>
</deviceset>
<deviceset name="V+">
<gates>
<gate name="1" symbol="V+" x="0" y="0"/>
</gates>
<devices>
<device name="">
<technologies>
<technology name=""/>
</technologies>
</device>
</devices>
</deviceset>
</devicesets>
</library>
</libraries>
<attributes>
</attributes>
<variantdefs>
</variantdefs>
<classes>
<class number="0" name="default" width="0.6096" drill="0">
</class>
</classes>
<parts>
<part name="T1" library="t" deviceset="BC547" device="" value="BC547"/>
<part name="T2" library="t" deviceset="BC327" device="" value="BC327"/>
<part name="D1" library="d" deviceset="1N4148" device="34-5V" value=""/>
<part name="D2" library="d" deviceset="1N4148" device="34-5V" value=""/>
<part name="T3" library="t" deviceset="BC337" device="CBE" value="BC337"/>
<part name="R1" library="r" deviceset="R-H" device="0202/7" value="100kΩ"/>
<part name="R2" library="r" deviceset="R-H" device="0202/7" value="330Ω"/>
<part name="R3" library="r" deviceset="R" device="0202/7" value="100Ω"/>
<part name="R4" library="r" deviceset="R-H" device="-V-X" value="27Ω"/>
<part name="C1" library="c" deviceset="CPOL" device="E2,5-4" value="4.7μF"/>
<part name="R5" library="r" deviceset="POT" device="-3P" value="100kΩ"/>
<part name="C2" library="c" deviceset="CPOL" device="E2,5-4" value="4.7μF"/>
<part name="S1" library="pad" deviceset="GND" device=""/>
<part name="S2" library="pad" deviceset="GND" device=""/>
<part name="C3" library="c" deviceset="CPOL" device="E5-6" value="470μF"/>
<part name="C4" library="c" deviceset="CPOL" device="E5-4" value="100μF"/>
<part name="IN" library="pad" deviceset="SPAD+-" device="-+" value="SPAD+--+"/>
<part name="BAT" library="pad" deviceset="SPAD+-" device="+-"/>
<part name="U$1" library="pad" deviceset="V+" device=""/>
<part name="HDPH" library="pad" deviceset="SPAD+-" device="-+" value="SPAD+--+"/>
</parts>
<sheets>
<sheet>
<plain>
<text x="-5.08" y="99.06" size="1.778" layer="97" font="vector" align="top-left">http://www.electronics-diy.com/4x4.php</text>
</plain>
<instances>
<instance part="T1" gate="1" x="40.64" y="38.1"/>
<instance part="T2" gate="1" x="66.04" y="45.72"/>
<instance part="D1" gate="1" x="53.34" y="60.96" rot="R180"/>
<instance part="D2" gate="1" x="53.34" y="50.8" rot="R180"/>
<instance part="T3" gate="1" x="66.04" y="66.04"/>
<instance part="R1" gate="1" x="43.18" y="55.88"/>
<instance part="R2" gate="1" x="60.96" y="76.2"/>
<instance part="R3" gate="1" x="83.82" y="66.04" rot="MR0"/>
<instance part="R4" gate="1" x="91.44" y="86.36"/>
<instance part="C1" gate="1" x="12.7" y="45.72" smashed="yes" rot="R270">
<attribute name="NAME" x="12.7" y="48.26" size="1.27" layer="95" align="bottom-center"/>
<attribute name="VALUE" x="12.7" y="43.18" size="1.27" layer="96" align="top-center"/>
</instance>
<instance part="R5" gate="1" x="20.32" y="38.1" smashed="yes">
<attribute name="NAME" x="16.51" y="39.37" size="1.27" layer="95" rot="R180" align="top-left"/>
<attribute name="VALUE" x="16.51" y="36.83" size="1.27" layer="96" rot="R180"/>
</instance>
<instance part="C2" gate="1" x="27.94" y="38.1" smashed="yes" rot="R270">
<attribute name="NAME" x="27.94" y="40.64" size="1.27" layer="95" align="bottom-center"/>
<attribute name="VALUE" x="27.94" y="35.56" size="1.27" layer="96" align="top-center"/>
</instance>
<instance part="S1" gate="1" x="68.58" y="25.4"/>
<instance part="S2" gate="1" x="43.18" y="78.74"/>
<instance part="C3" gate="1" x="53.34" y="86.36" smashed="yes" rot="R270">
<attribute name="NAME" x="53.34" y="88.9" size="1.27" layer="95" align="bottom-center"/>
<attribute name="VALUE" x="53.34" y="83.82" size="1.27" layer="96" align="top-center"/>
</instance>
<instance part="C4" gate="1" x="73.66" y="55.88" smashed="yes" rot="R270">
<attribute name="NAME" x="73.66" y="58.42" size="1.27" layer="95" align="bottom-center"/>
<attribute name="VALUE" x="73.66" y="53.34" size="1.27" layer="96" align="top-center"/>
</instance>
<instance part="IN" gate="+" x="5.08" y="45.72"/>
<instance part="IN" gate="-" x="5.08" y="30.48"/>
<instance part="BAT" gate="+" x="101.6" y="86.36" rot="R180"/>
<instance part="BAT" gate="-" x="101.6" y="30.48" rot="R180"/>
<instance part="U$1" gate="1" x="99.06" y="91.44"/>
<instance part="HDPH" gate="+" x="101.6" y="76.2" rot="R180"/>
<instance part="HDPH" gate="-" x="101.6" y="55.88" rot="R180"/>
</instances>
<busses>
</busses>
<nets>
<net name="N$1" class="0">
<segment>
<pinref part="T3" gate="1" pin="B"/>
<pinref part="D1" gate="1" pin="A"/>
<wire x1="63.5" y1="66.04" x2="53.34" y2="66.04" width="0.1524" layer="91"/>
<wire x1="53.34" y1="66.04" x2="53.34" y2="63.5" width="0.1524" layer="91"/>
<pinref part="R2" gate="1" pin="1"/>
<wire x1="55.88" y1="76.2" x2="53.34" y2="76.2" width="0.1524" layer="91"/>
<wire x1="53.34" y1="76.2" x2="53.34" y2="66.04" width="0.1524" layer="91"/>
<junction x="53.34" y="66.04"/>
</segment>
</net>
<net name="N$2" class="0">
<segment>
<pinref part="T2" gate="1" pin="B"/>
<pinref part="D2" gate="1" pin="C"/>
<wire x1="63.5" y1="45.72" x2="53.34" y2="45.72" width="0.1524" layer="91"/>
<wire x1="53.34" y1="45.72" x2="53.34" y2="48.26" width="0.1524" layer="91"/>
<pinref part="T1" gate="1" pin="C"/>
<wire x1="43.18" y1="43.18" x2="43.18" y2="45.72" width="0.1524" layer="91"/>
<wire x1="43.18" y1="45.72" x2="53.34" y2="45.72" width="0.1524" layer="91"/>
<junction x="53.34" y="45.72"/>
</segment>
</net>
<net name="N$3" class="0">
<segment>
<pinref part="D2" gate="1" pin="A"/>
<pinref part="D1" gate="1" pin="C"/>
<wire x1="53.34" y1="53.34" x2="53.34" y2="58.42" width="0.1524" layer="91"/>
</segment>
</net>
<net name="N$4" class="0">
<segment>
<pinref part="T3" gate="1" pin="E"/>
<pinref part="T2" gate="1" pin="E"/>
<wire x1="68.58" y1="60.96" x2="68.58" y2="55.88" width="0.1524" layer="91"/>
<pinref part="R1" gate="1" pin="2"/>
<wire x1="68.58" y1="55.88" x2="68.58" y2="50.8" width="0.1524" layer="91"/>
<wire x1="48.26" y1="55.88" x2="68.58" y2="55.88" width="0.1524" layer="91"/>
<junction x="68.58" y="55.88"/>
<pinref part="C4" gate="1" pin="-"/>
<wire x1="68.58" y1="55.88" x2="71.12" y2="55.88" width="0.1524" layer="91"/>
</segment>
</net>
<net name="N$5" class="0">
<segment>
<pinref part="C1" gate="1" pin="+"/>
<wire x1="15.24" y1="45.72" x2="20.32" y2="45.72" width="0.1524" layer="91"/>
<pinref part="R5" gate="1" pin="E"/>
<wire x1="20.32" y1="43.18" x2="20.32" y2="45.72" width="0.1524" layer="91"/>
</segment>
</net>
<net name="N$6" class="0">
<segment>
<pinref part="R5" gate="1" pin="S"/>
<pinref part="C2" gate="1" pin="-"/>
<wire x1="22.86" y1="38.1" x2="25.4" y2="38.1" width="0.1524" layer="91"/>
</segment>
</net>
<net name="N$7" class="0">
<segment>
<pinref part="C2" gate="1" pin="+"/>
<pinref part="T1" gate="1" pin="B"/>
<wire x1="30.48" y1="38.1" x2="33.02" y2="38.1" width="0.1524" layer="91"/>
<pinref part="R1" gate="1" pin="1"/>
<wire x1="33.02" y1="38.1" x2="38.1" y2="38.1" width="0.1524" layer="91"/>
<wire x1="33.02" y1="38.1" x2="33.02" y2="55.88" width="0.1524" layer="91"/>
<wire x1="33.02" y1="55.88" x2="38.1" y2="55.88" width="0.1524" layer="91"/>
<junction x="33.02" y="38.1"/>
</segment>
</net>
<net name="GND" class="0">
<segment>
<pinref part="S2" gate="1" pin="GND"/>
<pinref part="C3" gate="1" pin="-"/>
<wire x1="43.18" y1="81.28" x2="43.18" y2="86.36" width="0.1524" layer="91"/>
<wire x1="43.18" y1="86.36" x2="50.8" y2="86.36" width="0.1524" layer="91"/>
</segment>
<segment>
<pinref part="T2" gate="1" pin="C"/>
<pinref part="S1" gate="1" pin="GND"/>
<wire x1="68.58" y1="40.64" x2="68.58" y2="30.48" width="0.1524" layer="91"/>
<pinref part="T1" gate="1" pin="E"/>
<wire x1="68.58" y1="30.48" x2="68.58" y2="27.94" width="0.1524" layer="91"/>
<wire x1="43.18" y1="33.02" x2="43.18" y2="30.48" width="0.1524" layer="91"/>
<wire x1="43.18" y1="30.48" x2="68.58" y2="30.48" width="0.1524" layer="91"/>
<junction x="68.58" y="30.48"/>
<junction x="43.18" y="30.48"/>
<pinref part="BAT" gate="-" pin="P$1"/>
<wire x1="20.32" y1="30.48" x2="43.18" y2="30.48" width="0.1524" layer="91"/>
<wire x1="68.58" y1="30.48" x2="101.6" y2="30.48" width="0.1524" layer="91"/>
<pinref part="R5" gate="1" pin="A"/>
<wire x1="20.32" y1="33.02" x2="20.32" y2="30.48" width="0.1524" layer="91"/>
<pinref part="IN" gate="-" pin="P$1"/>
<wire x1="5.08" y1="30.48" x2="20.32" y2="30.48" width="0.1524" layer="91"/>
<junction x="20.32" y="30.48"/>
</segment>
</net>
<net name="N$9" class="0">
<segment>
<pinref part="R2" gate="1" pin="2"/>
<wire x1="66.04" y1="76.2" x2="78.74" y2="76.2" width="0.1524" layer="91"/>
<wire x1="78.74" y1="76.2" x2="78.74" y2="55.88" width="0.1524" layer="91"/>
<pinref part="C4" gate="1" pin="+"/>
<wire x1="78.74" y1="55.88" x2="76.2" y2="55.88" width="0.1524" layer="91"/>
<junction x="78.74" y="55.88"/>
<pinref part="R3" gate="1" pin="2"/>
<wire x1="83.82" y1="55.88" x2="78.74" y2="55.88" width="0.1524" layer="91"/>
<wire x1="83.82" y1="60.96" x2="83.82" y2="55.88" width="0.1524" layer="91"/>
<pinref part="HDPH" gate="-" pin="P$1"/>
<wire x1="83.82" y1="55.88" x2="101.6" y2="55.88" width="0.1524" layer="91"/>
<junction x="83.82" y="55.88"/>
</segment>
</net>
<net name="N$8" class="0">
<segment>
<pinref part="C3" gate="1" pin="+"/>
<pinref part="R4" gate="1" pin="1"/>
<wire x1="55.88" y1="86.36" x2="68.58" y2="86.36" width="0.1524" layer="91"/>
<wire x1="68.58" y1="86.36" x2="83.82" y2="86.36" width="0.1524" layer="91"/>
<wire x1="83.82" y1="86.36" x2="86.36" y2="86.36" width="0.1524" layer="91"/>
<wire x1="68.58" y1="86.36" x2="68.58" y2="71.12" width="0.1524" layer="91"/>
<junction x="68.58" y="86.36"/>
<pinref part="T3" gate="1" pin="C"/>
<junction x="83.82" y="86.36"/>
<wire x1="83.82" y1="71.12" x2="83.82" y2="76.2" width="0.1524" layer="91"/>
<pinref part="R3" gate="1" pin="1"/>
<pinref part="HDPH" gate="+" pin="P$1"/>
<wire x1="83.82" y1="76.2" x2="83.82" y2="86.36" width="0.1524" layer="91"/>
<wire x1="83.82" y1="76.2" x2="101.6" y2="76.2" width="0.1524" layer="91"/>
<junction x="83.82" y="76.2"/>
</segment>
</net>
<net name="V+" class="0">
<segment>
<pinref part="R4" gate="1" pin="2"/>
<wire x1="99.06" y1="91.44" x2="99.06" y2="86.36" width="0.1524" layer="91"/>
<wire x1="99.06" y1="86.36" x2="96.52" y2="86.36" width="0.1524" layer="91"/>
<pinref part="U$1" gate="1" pin="+12V"/>
<pinref part="BAT" gate="+" pin="P$1"/>
<wire x1="99.06" y1="86.36" x2="101.6" y2="86.36" width="0.1524" layer="91"/>
<junction x="99.06" y="86.36"/>
</segment>
</net>
<net name="N$10" class="0">
<segment>
<pinref part="IN" gate="+" pin="P$1"/>
<pinref part="C1" gate="1" pin="-"/>
<wire x1="5.08" y1="45.72" x2="10.16" y2="45.72" width="0.1524" layer="91"/>
</segment>
</net>
</nets>
</sheet>
</sheets>
</schematic>
</drawing>
</eagle>
